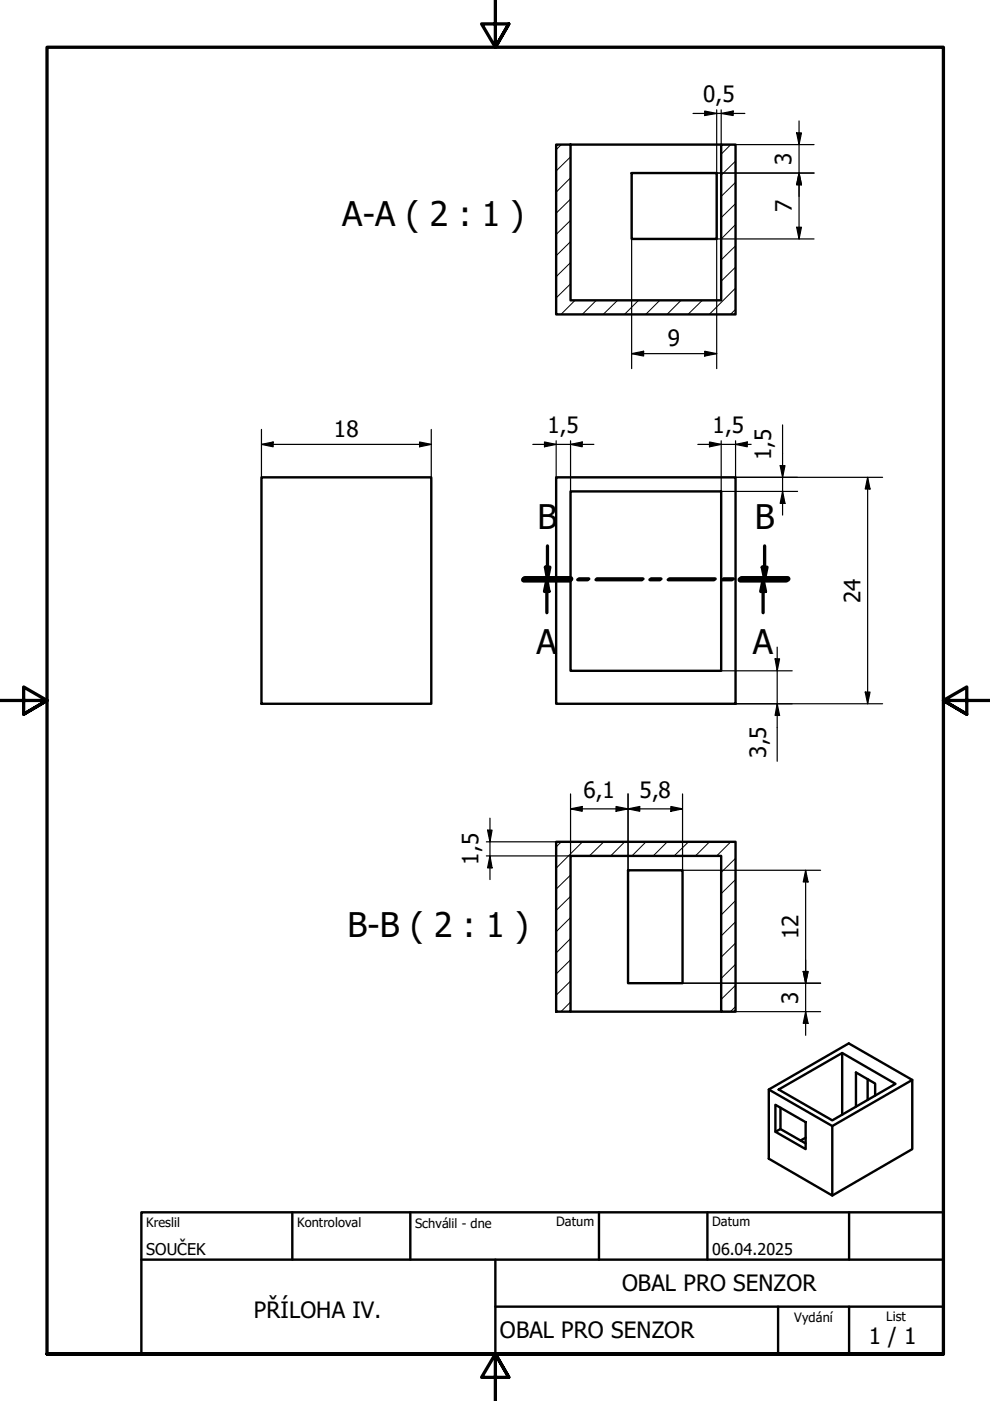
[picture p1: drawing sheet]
<svg xmlns="http://www.w3.org/2000/svg" width="210mm" height="297mm" viewBox="0 0 210 297" stroke-linecap="round" stroke-linejoin="round" font-family="sans-serif">
<g fill="none" stroke="#000" stroke-width=".21">
<path d="M119 30.7l-1.1 1M121 37.7l-3.1 3.1M121 33.3l-3.1 2.9M154.9 30.7l-2 2M156 38.7l-3.1 2.9M156 34.1l-3.1 3M121 55.7l-3.1 3M121 51.2l-3.1 3M121 46.7l-3.1 3M121 42.2l-3.1 3M156 56.6l-3.1 3M156 52.1l-3.1 3"/>
<path d="M156 47.6l-3.1 3.1M156 43.2l-3.1 3M121 60.2l-3.1 3M121.9 63.7l-3 3M126.4 63.7l-3 3M130.9 63.7l-3 3M135.4 63.7l-3 3M139.9 63.7l-3 3M144.4 63.7l-3 3M148.9 63.7l-3 3M156 65.6l-1.1 1.1M156 61.1l-5.6 5.6"/>
<path d="M119 178.5l-1.1 1.1M123.5 178.5l-5.6 5.6M128 178.5l-3 3M132.5 178.5l-3 3M137 178.5l-3 3M141.5 178.5l-3 3M146 178.5l-3.1 3M150.4 178.5l-3 3M154.9 178.5l-2.9 3M121 199l-3.1 3M121 194.5l-3.1 3M121 190l-3.1 3"/>
<path d="M121 185.5l-3.1 3M156 199.9l-3.1 3M156 195.4l-3.1 3M156 190.9l-3.1 3.1M156 186.5l-3.1 3M156 182l-3.1 3M121 212.5l-2.1 2M121 208l-3.1 3M121 203.5l-3.1 3M156 213.4l-1.1 1.1M156 208.9l-3.1 3M156 204.5l-3.1 2.9"/>
</g>
<g fill="none" stroke="#000" stroke-width=".51">
<path d="M117.9 30.7h3.1v33h31.9v-33h3.1v36h-38.1zM121 30.7h31.9M133.9 36.7h18.1v14h-18.1zM55.4 101.2h36v48h-36zM117.9 101.2h38.1v48h-38.1zM121 104.2h31.9v38h-31.9zM117.9 178.5h38.1v36h-3.1v-33h-31.9v33h-3.1zM133.2 184.5h11.5v24h-11.5zM121 214.5h31.9M163 231l13.5 7.7v14.8l-13.5-7.8zM163 231l17-9.8 13.4 7.8-16.9 9.7M164.4 234.2l6.4 3.7v5.7l-6.4-3.6z"/>
<path d="M165.1 231l13.5-7.7 11.3 6.5-13.4 7.7zM165.5 234.9v4.5l-1.1 .6M165.5 239.4l5.3 3M178.6 223.3v13M184 228.8v4.4M185.5 232.3v-2.6l-4-2.3v7.2M193.4 229v14.6l-16.9 9.9M170.8 241.2l-1.1 .6"/>
</g>
<g fill="none" stroke="#000" stroke-width=".7">
<path d="M116.1 115.7v7M162.1 115.7v7M111.1 122.9h9.7M111.3 122.7h9.7M115.6 120.3h1l-.5 2.4zM116 122.9l.4 2.5h-1zM116 122.9v7M122.5 122.9h2.1M122.7 122.7h2.1M126.4 122.9h9.7M126.6 122.7h9.7M137.8 122.9h2.1"/>
<path d="M138 122.7h2.1M141.7 122.9h9.7M141.9 122.7h9.7M153.1 122.9h2.1M153.4 122.7h2.1M157 122.9h9.7M157.2 122.7h9.8M161.6 120.3h1l-.5 2.4zM161.8 122.9l.5 2.5h-1zM161.8 122.9v7"/>
</g>
<path d="M111.1 122.9h9.7M111.3 122.7h9.7M157 122.9h9.7M157.2 122.7h9.8" fill="none" stroke="#000" stroke-width="1.2"/>
<path d="M115.6 120.3h1l-.5 2.4zM116 122.9l.4 2.5h-1zM161.6 120.3h1l-.5 2.4zM161.8 122.9l.5 2.5h-1z" fill="#000"/>
<path d="M105 0v10l-2.9-4.9h5.8l-2.9 4.9 2.9-4.9M0 148.5h10l-5-2.8v5.7l5-2.9-5 2.9M210 148.5h-10l5-2.8v5.7l-5-2.9 5 2.9M10 287.1v-277.1h190v277.1h-190h190M107.9 292l-2.9-4.9 2.9 4.9h-5.8l2.9-4.9v9.9" fill="none" stroke="#000" stroke-width=".7"/>
<!-- layer: Nadpis (ISO) -->
<path d="M30 257h170v30.1h-170zM62 257v10.1M87 257v10.1M127 257v10.1M150 257v10.1M180 257v10.1M30 267.1h170M105 277h95M105 267.1v20M165 277v10.1M180 277v10.1" fill="none" stroke="#000" stroke-width=".51"/>
<g fill="none" stroke="#000" stroke-width=".25">
<path d="M133.9 36.7v41.5M146.9 24.1h11M149.4 23.5l2.6 .6-2.6 .4zM152 23.3v54.9M152 36.7h20.6M152.9 24.1l2.5-.6v1zM152.9 23.3v7.4h19.7M168.9 28.2h1l-.5 2.5zM169.4 36.7l.5 2.5h-1zM169.4 25.6v25.1M152 50.7h20.6M168.9 48.2h1l-.5 2.5z"/>
<path d="M133.9 75l2.6-.5v1zM133.9 75h18.1M149.4 74.5l2.6 .5-2.6 .5zM55.4 94.2l2.5-.5v1zM55.4 94.2h36M55.4 91v10.2M89 93.7l2.4 .5-2.4 .5zM91.4 91v10.2M113 94.2h12.9M115.4 93.7l2.5 .5-2.5 .5zM117.9 93.5v7.7M121 94.2l2.4-.5v1z"/>
<path d="M121 93.5v10.7M148 94.2h11.3M150.4 93.7l2.5 .5-2.5 .5zM152.9 93.5v10.7h16.2M156 94.2l2.4-.5v1zM156 93.5v7.7h31.1M165.4 98.7h1l-.5 2.5zM165.9 90.1v19.1M165.9 104.2l.5 2.5h-1zM184 101.2l.5 2.5h-1zM184 101.2v48M164.3 139.7h1l-.5 2.5z"/>
<path d="M164.8 137.2v24.2M152.9 142.2h15.1M156 149.2h31.1M164.8 149.2l.5 2.5h-1zM183.5 146.7h1l-.5 2.5zM103.1 178.5h14.8M103.4 176h.9l-.4 2.5zM103.9 173.5v13M121 171.5l2.4-.5v1zM121 168.3v13.2h-17.9M121 171.5h23.7M130.6 171l2.6 .5-2.6 .5z"/>
<path d="M133.2 171.5l2.4-.5v1zM133.2 168.3v16.2M142.2 171l2.5 .5-2.5 .5zM144.7 168.3v16.2h29.3M103.9 181.5l.4 2.5h-.9zM170.8 184.5l.5 2.5h-1zM170.8 184.5v35M144.7 208.5h29.3M152.9 214.5h21.1M170.3 206h1l-.5 2.5zM170.8 214.5l.5 2.5h-1z"/>
</g>
<g fill="#000">
<path d="M149.4 23.5l2.6 .6-2.6 .4zM152.9 24.1l2.5-.6v1zM168.9 28.2h1l-.5 2.5zM169.4 36.7l.5 2.5h-1zM168.9 48.2h1l-.5 2.5zM133.9 75l2.6-.5v1zM149.4 74.5l2.6 .5-2.6 .5zM55.4 94.2l2.5-.5v1zM89 93.7l2.4 .5-2.4 .5zM115.4 93.7l2.5 .5-2.5 .5zM121 94.2l2.4-.5v1zM150.4 93.7l2.5 .5-2.5 .5z"/>
<path d="M156 94.2l2.4-.5v1zM165.4 98.7h1l-.5 2.5zM165.9 104.2l.5 2.5h-1zM184 101.2l.5 2.5h-1zM164.3 139.7h1l-.5 2.5zM164.8 149.2l.5 2.5h-1zM183.5 146.7h1l-.5 2.5zM103.4 176h.9l-.4 2.5zM121 171.5l2.4-.5v1zM130.6 171l2.6 .5-2.6 .5zM133.2 171.5l2.4-.5v1zM142.2 171l2.5 .5-2.5 .5z"/>
<path d="M103.9 181.5l.4 2.5h-.9zM170.8 184.5l.5 2.5h-1zM170.3 206h1l-.5 2.5zM170.8 214.5l.5 2.5h-1z"/>
</g>
<g font-size="7.2">
<text x="72.6" y="48">A-A ( 2 : 1 )</text>
<text x="114" y="112.3">B</text>
<text x="160" y="112.3">B</text>
<text x="113.7" y="138.6">A</text>
<text x="159.6" y="138.6">A</text>
<text x="73.7" y="198.7">B-B ( 2 : 1 )</text>
</g>
<g font-size="4.8">
<text x="149.1" y="21.6">0,5</text>
<text x="167.8" y="35" transform="rotate(-90 167.8 35)">3</text>
<text x="167.9" y="45" transform="rotate(-90 167.9 45)">7</text>
<text x="141.6" y="73.4">9</text>
<text x="70.8" y="92.6">18</text>
<text x="116.1" y="91.8">1,5</text>
<text x="151.1" y="91.8">1,5</text>
<text x="163.5" y="97.6" transform="rotate(-90 163.5 97.6)">1,5</text>
<text x="182.4" y="127.8" transform="rotate(-90 182.4 127.8)">24</text>
<text x="162.4" y="160.6" transform="rotate(-90 162.4 160.6)">3,5</text>
<text x="123.7" y="169.1">6,1</text>
<text x="135.6" y="169.1">5,8</text>
<text x="101.5" y="183.3" transform="rotate(-90 101.5 183.3)">1,5</text>
<text x="169.3" y="199.1" transform="rotate(-90 169.3 199.1)">12</text>
<text x="169.2" y="212.8" transform="rotate(-90 169.2 212.8)">3</text>
<text x="131.9" y="273.8">OBAL PRO SENZOR</text>
<text x="53.8" y="279.4">PŘÍLOHA IV.</text>
<text x="106" y="283.8">OBAL PRO SENZOR</text>
<text x="184.2" y="285">1 / 1</text>
</g>
<g font-size="3.4">
<text x="31" y="266">SOUČEK</text>
<text x="151" y="266">06.04.2025</text>
</g>
<g font-size="2.7">
<text x="31" y="260.1">Kreslil</text>
<text x="63" y="260.1">Kontroloval</text>
<text x="88" y="260.3">Schválil - dne</text>
<text x="117.9" y="260">Datum</text>
<text x="151" y="260">Datum</text>
<text x="168.4" y="280.3">Vydání</text>
<text x="187.9" y="280">List</text>
</g>
</svg>
